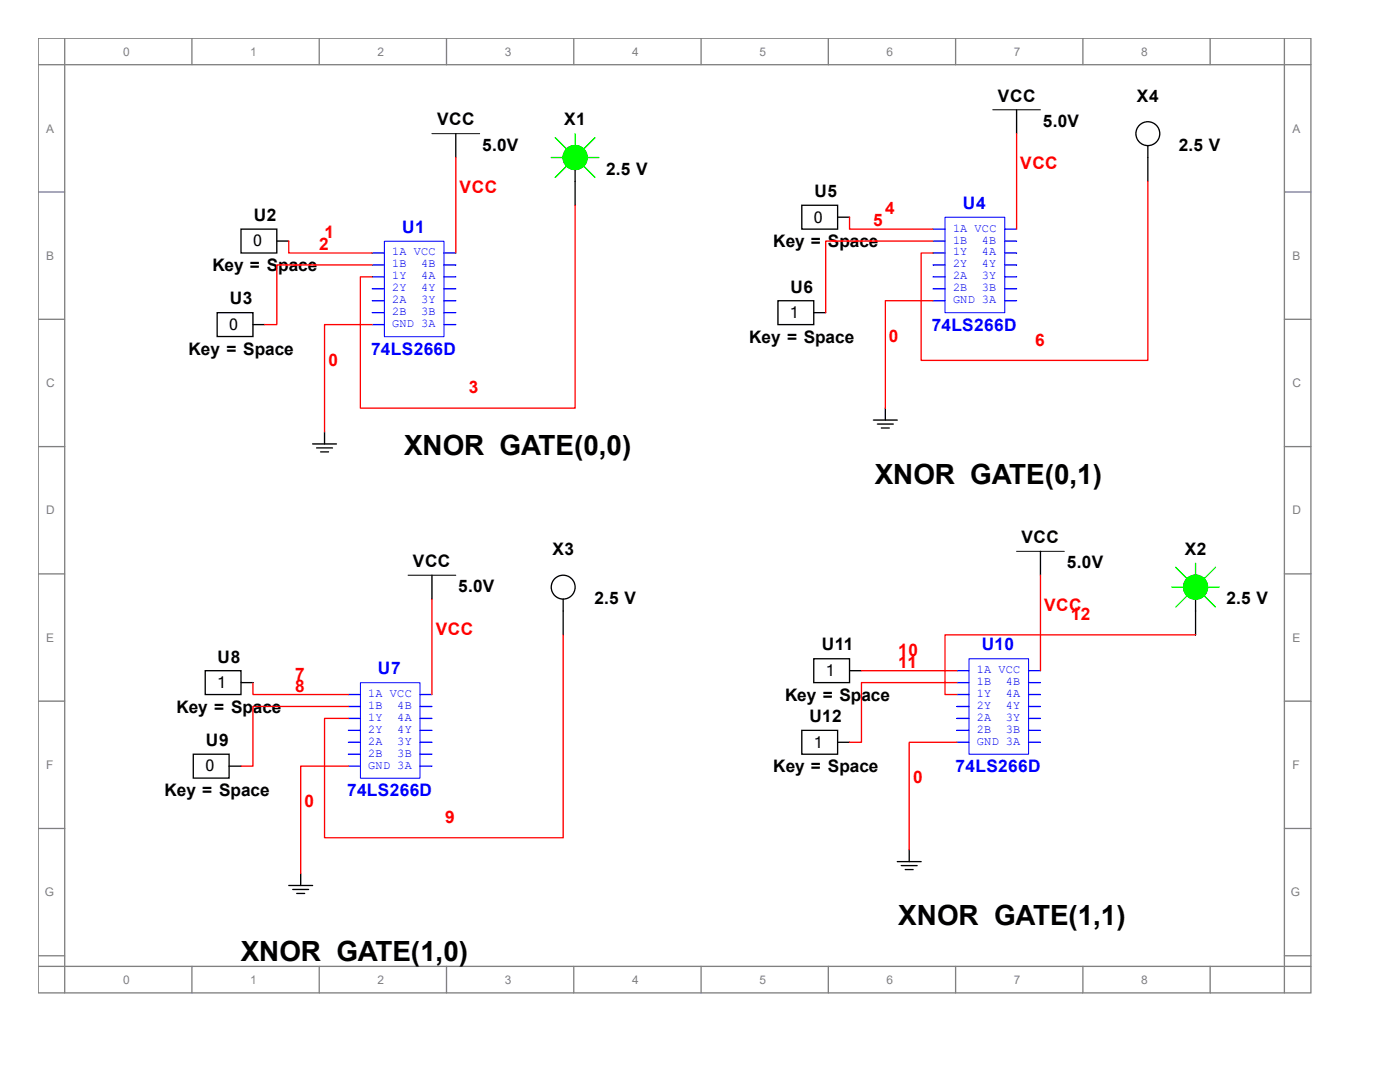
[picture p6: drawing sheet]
<svg xmlns="http://www.w3.org/2000/svg" width="279mm" height="216mm" viewBox="0 0 279 216" stroke-linecap="round" stroke-linejoin="round" font-family="sans-serif">
<g fill="none" stroke="#808080" stroke-width=".26">
<path d="M7.6 7.6h254v190.5h-254zM7.6 12.9h254M12.9 7.6v190.5M38.3 7.6v5.3M63.7 7.6v5.3M89.1 7.6v5.3M114.5 7.6v5.3M139.9 7.6v5.3M165.3 7.6v5.3M190.7 7.6v5.3M216.1 7.6v5.3M241.5 7.6v5.3"/>
<path d="M256.3 7.6v190.5M7.6 38.3h5.3M256.3 38.3h5.3M7.6 63.7h5.3M256.3 63.7h5.3M7.6 89.1h5.3M256.3 89.1h5.3M7.6 114.5h5.3M256.3 114.5h5.3M7.6 139.9h5.3M256.3 139.9h5.3M7.6 165.3h5.3"/>
<path d="M256.3 165.3h5.3M7.6 190.7h5.3M7.6 192.8h254M38.3 192.8v5.3M63.7 192.8v5.3M89.1 192.8v5.3M114.5 192.8v5.3M139.9 192.8v5.3M165.3 192.8v5.3M190.7 192.8v5.3M216.1 192.8v5.3M241.5 192.8v5.3"/>
<path d="M256.3 190.7h5.3"/>
</g>
<path d="M76.7 48.1h11.9v19.1h-11.9z" fill="none" stroke="#00f" stroke-width=".2"/>
<path d="M74.3 50.5h2.4" fill="none" stroke="#00f" stroke-width=".26"/>
<path d="M74.3 52.9h2.4" fill="none" stroke="#00f" stroke-width=".26"/>
<path d="M74.3 55.2h2.4" fill="none" stroke="#00f" stroke-width=".26"/>
<path d="M74.3 60h2.4" fill="none" stroke="#00f" stroke-width=".26"/>
<path d="M74.3 62.4h2.4" fill="none" stroke="#00f" stroke-width=".26"/>
<path d="M74.3 57.6h2.4" fill="none" stroke="#00f" stroke-width=".26"/>
<path d="M74.3 64.8h2.4" fill="none" stroke="#00f" stroke-width=".26"/>
<path d="M88.6 60h2.4" fill="none" stroke="#00f" stroke-width=".26"/>
<path d="M88.6 64.8h2.4" fill="none" stroke="#00f" stroke-width=".26"/>
<path d="M88.6 62.4h2.4" fill="none" stroke="#00f" stroke-width=".26"/>
<path d="M88.6 57.6h2.4" fill="none" stroke="#00f" stroke-width=".26"/>
<path d="M88.6 55.2h2.4" fill="none" stroke="#00f" stroke-width=".26"/>
<path d="M88.6 52.9h2.4" fill="none" stroke="#00f" stroke-width=".26"/>
<path d="M88.6 50.5h2.4" fill="none" stroke="#00f" stroke-width=".26"/>
<g fill="none" stroke="#000" stroke-width=".26">
<path d="M91 26.7v4.7M202.9 21.9v4.8M48.1 45.7h7.1v4.8h-7.1zM55.2 48.1h2.4M43.3 62.4h7.2v4.8h-7.2zM50.5 64.8h2.4M62.4 88.6h4.8M63.2 89.4h3.2M64 90.2h1.6M64.8 86.2v2.4M174.3 83.8h4.8M175.1 84.6h3.2"/>
<path d="M175.9 85.4h1.6M176.7 81.4v2.4M86.2 114.8v4.7M207.6 110v4.8M57.6 176.7h4.8M58.4 177.5h3.2M59.2 178.3h1.6M60 174.3v2.4M179.1 171.9h4.7M179.9 172.7h3.1M180.7 173.5h1.5M181.5 169.5v2.4"/>
</g>
<path d="M86.2 26.7h9.5M198.1 21.9h9.5M81.4 114.8h9.6M202.9 110h9.5" fill="none" stroke="#000" stroke-width=".2"/>
<path d="M188.6 43.3h11.9v19.1h-11.9z" fill="none" stroke="#00f" stroke-width=".2"/>
<path d="M186.2 45.7h2.4" fill="none" stroke="#00f" stroke-width=".26"/>
<path d="M186.2 48.1h2.4" fill="none" stroke="#00f" stroke-width=".26"/>
<path d="M186.2 50.5h2.4" fill="none" stroke="#00f" stroke-width=".26"/>
<path d="M186.2 55.2h2.4" fill="none" stroke="#00f" stroke-width=".26"/>
<path d="M186.2 57.6h2.4" fill="none" stroke="#00f" stroke-width=".26"/>
<path d="M186.2 52.9h2.4" fill="none" stroke="#00f" stroke-width=".26"/>
<path d="M186.2 60h2.4" fill="none" stroke="#00f" stroke-width=".26"/>
<path d="M200.5 55.2h2.4" fill="none" stroke="#00f" stroke-width=".26"/>
<path d="M200.5 60h2.4" fill="none" stroke="#00f" stroke-width=".26"/>
<path d="M200.5 57.6h2.4" fill="none" stroke="#00f" stroke-width=".26"/>
<path d="M200.5 52.9h2.4" fill="none" stroke="#00f" stroke-width=".26"/>
<path d="M200.5 50.5h2.4" fill="none" stroke="#00f" stroke-width=".26"/>
<path d="M200.5 48.1h2.4" fill="none" stroke="#00f" stroke-width=".26"/>
<path d="M200.5 45.7h2.4" fill="none" stroke="#00f" stroke-width=".26"/>
<path d="M160 41h7.2v4.7h-7.2zM167.2 43.3h2.3M155.3 60h7.1v4.8h-7.1zM162.4 62.4h2.4" fill="none" stroke="#000" stroke-width=".26"/>
<path d="M71.9 136.2h11.9v19.1h-11.9z" fill="none" stroke="#00f" stroke-width=".2"/>
<path d="M69.5 138.6h2.4" fill="none" stroke="#00f" stroke-width=".26"/>
<path d="M69.5 141h2.4" fill="none" stroke="#00f" stroke-width=".26"/>
<path d="M69.5 143.4h2.4" fill="none" stroke="#00f" stroke-width=".26"/>
<path d="M69.5 148.1h2.4" fill="none" stroke="#00f" stroke-width=".26"/>
<path d="M69.5 150.5h2.4" fill="none" stroke="#00f" stroke-width=".26"/>
<path d="M69.5 145.7h2.4" fill="none" stroke="#00f" stroke-width=".26"/>
<path d="M69.5 152.9h2.4" fill="none" stroke="#00f" stroke-width=".26"/>
<path d="M83.8 148.1h2.4" fill="none" stroke="#00f" stroke-width=".26"/>
<path d="M83.8 152.9h2.4" fill="none" stroke="#00f" stroke-width=".26"/>
<path d="M83.8 150.5h2.4" fill="none" stroke="#00f" stroke-width=".26"/>
<path d="M83.8 145.7h2.4" fill="none" stroke="#00f" stroke-width=".26"/>
<path d="M83.8 143.4h2.4" fill="none" stroke="#00f" stroke-width=".26"/>
<path d="M83.8 141h2.4" fill="none" stroke="#00f" stroke-width=".26"/>
<path d="M83.8 138.6h2.4" fill="none" stroke="#00f" stroke-width=".26"/>
<path d="M41 133.8h7.1v4.8h-7.1zM48.1 136.2h2.4M38.6 150.5h7.1v4.8h-7.1zM45.7 152.9h2.4" fill="none" stroke="#000" stroke-width=".26"/>
<path d="M193.4 131.4h11.9v19.1h-11.9z" fill="none" stroke="#00f" stroke-width=".2"/>
<path d="M191 133.8h2.4" fill="none" stroke="#00f" stroke-width=".26"/>
<path d="M191 136.2h2.4" fill="none" stroke="#00f" stroke-width=".26"/>
<path d="M191 138.6h2.4" fill="none" stroke="#00f" stroke-width=".26"/>
<path d="M191 143.4h2.4" fill="none" stroke="#00f" stroke-width=".26"/>
<path d="M191 145.7h2.4" fill="none" stroke="#00f" stroke-width=".26"/>
<path d="M191 141h2.4" fill="none" stroke="#00f" stroke-width=".26"/>
<path d="M191 148.1h2.4" fill="none" stroke="#00f" stroke-width=".26"/>
<path d="M205.3 143.4h2.3" fill="none" stroke="#00f" stroke-width=".26"/>
<path d="M205.3 148.1h2.3" fill="none" stroke="#00f" stroke-width=".26"/>
<path d="M205.3 145.7h2.3" fill="none" stroke="#00f" stroke-width=".26"/>
<path d="M205.3 141h2.3" fill="none" stroke="#00f" stroke-width=".26"/>
<path d="M205.3 138.6h2.3" fill="none" stroke="#00f" stroke-width=".26"/>
<path d="M205.3 136.2h2.3" fill="none" stroke="#00f" stroke-width=".26"/>
<path d="M205.3 133.8h2.3" fill="none" stroke="#00f" stroke-width=".26"/>
<g fill="none" stroke="#000" stroke-width=".26">
<path d="M114.8 33.8v7.2M229.1 29.1v7.1M112.4 119.5v7.2M238.6 119.5v7.2M162.4 131.4h7.1v4.8h-7.1zM169.5 133.8h2.4M160 145.7h7.2v4.8h-7.2zM167.2 148.1h2.3"/>
<circle cx="114.8" cy="31.4" r="2.38"/>
<circle cx="229.1" cy="26.7" r="2.38"/>
<circle cx="112.4" cy="117.2" r="2.38"/>
<circle cx="238.6" cy="117.2" r="2.38"/>
</g>
<g fill="none" stroke="#f00" stroke-width=".26">
<path d="M91 31.4v19.1M202.9 26.7v19M229.1 36.2v35.7h-45.3v-21.4h2.4M57.6 48.1v2.4h16.7M74.3 52.9h-19.1v11.9h-2.3M114.8 41v40.4h-42.9v-26.2h2.4M169.5 43.3v2.4h16.7M186.2 48.1h-21.4v14.3M74.3 64.8h-9.5v21.4M186.2 60h-9.5v21.4M86.2 119.5v19.1M207.6 114.8v19"/>
<path d="M50.5 136.2v2.4h19M112.4 126.7v40.5h-47.6v-23.8h4.7M171.9 133.8h19.1M191 136.2h-19.1v11.9h-2.4M238.6 126.7h-50v11.9h2.4M69.5 141h-19v11.9h-2.4M69.5 152.9h-9.5v21.4M191 148.1h-9.5v21.4"/>
</g>
<g fill="none" stroke="#0f0" stroke-width=".26">
<path d="M110 31.4h2.4M110.8 27.5l2.4 2.3M113.2 33l-2.4 2.4M114.8 26.7v2.4M116.4 33l2.3 2.4M117.2 31.4h2.3M118.7 27.5l-2.3 2.3M233.8 117.2h2.4M234.6 113.2l2.4 2.4M237 118.7l-2.4 2.4M238.6 112.4v2.4M240.2 118.7l2.4 2.4"/>
<path d="M241 117.2h2.4M242.6 113.2l-2.4 2.4"/>
</g>
<g fill="#0f0" stroke="#0f0" stroke-width=".26">
<circle cx="238.6" cy="117.2" r="2.38"/>
<circle cx="114.8" cy="31.4" r="2.38"/>
</g>
<g font-size="5.6">
<text x="80.6" y="90.7">XNOR GATE(0,0)</text>
<text x="174.6" y="96.5">XNOR GATE(0,1)</text>
<text x="179.3" y="184.6">XNOR GATE(1,1)</text>
<text x="48" y="191.8">XNOR GATE(1,0)</text>
</g>
<g font-size="3.4">
<text x="199.1" y="20.3">VCC</text>
<text x="226.9" y="20.3">X4</text>
<text x="87.2" y="25">VCC</text>
<text x="112.6" y="25">X1</text>
<text x="208.1" y="25.3">5.0V</text>
<text x="96.2" y="30.1">5.0V</text>
<text x="121" y="34.8">2.5 V</text>
<text x="235.3" y="30.1">2.5 V</text>
<text x="162.6" y="39.3">U5</text>
<text x="50.6" y="44.1">U2</text>
<text x="154.3" y="49.4">Key = Space</text>
<text x="42.4" y="54.1">Key = Space</text>
<text x="157.7" y="58.4">U6</text>
<text x="45.8" y="60.7">U3</text>
<text x="37.6" y="70.8">Key = Space</text>
<text x="149.5" y="68.4">Key = Space</text>
<text x="82.4" y="113.2">VCC</text>
<text x="110.2" y="110.7">X3</text>
<text x="203.9" y="108.4">VCC</text>
<text x="212.9" y="113.4">5.0V</text>
<text x="236.4" y="110.7">X2</text>
<text x="91.4" y="118.2">5.0V</text>
<text x="118.6" y="120.6">2.5 V</text>
<text x="244.8" y="120.6">2.5 V</text>
<text x="164" y="129.8">U11</text>
<text x="43.4" y="132.2">U8</text>
<text x="35.2" y="142.2">Key = Space</text>
<text x="156.7" y="139.9">Key = Space</text>
<text x="41.1" y="148.8">U9</text>
<text x="161.5" y="144.1">U12</text>
<text x="154.3" y="154.1">Key = Space</text>
<text x="32.9" y="158.9">Key = Space</text>
</g>
<g font-size="3.4" fill="#f00">
<text x="203.6" y="33.8">VCC</text>
<text x="91.7" y="38.5">VCC</text>
<text x="64.8" y="47.5">1</text>
<text x="174.2" y="45.1">5</text>
<text x="176.7" y="42.8">4</text>
<text x="63.7" y="49.9">2</text>
<text x="177.4" y="68.2">0</text>
<text x="206.6" y="69">6</text>
<text x="65.5" y="72.9">0</text>
<text x="93.6" y="78.5">3</text>
<text x="208.4" y="121.9">VCC</text>
<text x="213.7" y="123.7">12</text>
<text x="87" y="126.6">VCC</text>
<text x="179.3" y="130.9">10</text>
<text x="58.9" y="135.6">7</text>
<text x="179.3" y="133.3">11</text>
<text x="58.9" y="138">8</text>
<text x="60.7" y="161">0</text>
<text x="182.2" y="156.3">0</text>
<text x="88.8" y="164.2">9</text>
</g>
<g font-size="3.4" fill="#00f">
<text x="192.2" y="41.7">U4</text>
<text x="80.3" y="46.5">U1</text>
<text x="74" y="70.8">74LS266D</text>
<text x="186" y="66">74LS266D</text>
<text x="195.9" y="129.8">U10</text>
<text x="75.4" y="134.6">U7</text>
<text x="190.7" y="154.1">74LS266D</text>
<text x="69.3" y="158.9">74LS266D</text>
</g>
<g font-size="3.2">
<text x="162.4" y="44.4">0</text>
<text x="50.5" y="49.1">0</text>
<text x="45.7" y="65.8">0</text>
<text x="157.6" y="63.5">1</text>
<text x="43.3" y="137.3">1</text>
<text x="164.8" y="134.9">1</text>
<text x="162.4" y="149.2">1</text>
<text x="41" y="153.9">0</text>
</g>
<g font-size="2.4" fill="#808080">
<text x="24.6" y="11.1">0</text>
<text x="50" y="11.1">1</text>
<text x="75.4" y="11.1">2</text>
<text x="100.8" y="11.1">3</text>
<text x="126.2" y="11.1">4</text>
<text x="151.6" y="11.1">5</text>
<text x="177" y="11.1">6</text>
<text x="202.4" y="11.1">7</text>
<text x="227.8" y="11.1">8</text>
<text x="9.2" y="26.5">A</text>
<text x="257.9" y="26.5">A</text>
<text x="9.2" y="51.9">B</text>
<text x="257.9" y="51.9">B</text>
<text x="9.2" y="77.3">C</text>
<text x="257.9" y="77.3">C</text>
<text x="9.2" y="102.7">D</text>
<text x="257.9" y="102.7">D</text>
<text x="9.2" y="128.1">E</text>
<text x="257.9" y="128.1">E</text>
<text x="9.2" y="153.5">F</text>
<text x="257.9" y="153.5">F</text>
<text x="8.9" y="178.9">G</text>
<text x="257.6" y="178.9">G</text>
<text x="24.6" y="196.3">0</text>
<text x="50" y="196.3">1</text>
<text x="75.4" y="196.3">2</text>
<text x="100.8" y="196.3">3</text>
<text x="126.2" y="196.3">4</text>
<text x="151.6" y="196.3">5</text>
<text x="177" y="196.3">6</text>
<text x="202.4" y="196.3">7</text>
<text x="227.8" y="196.3">8</text>
</g>
<g font-size="2.4" fill="#00f">
<text x="190.2" y="46.2">1A VCC</text>
<text x="78.3" y="51">1A VCC</text>
<text x="78.3" y="53.3">1B</text>
<text x="84" y="53.3">4B</text>
<text x="190.2" y="48.6">1B</text>
<text x="190.2" y="51">1Y</text>
<text x="190.2" y="53.3">2Y</text>
<text x="196" y="53.3">4Y</text>
<text x="196" y="51">4A</text>
<text x="196" y="48.6">4B</text>
<text x="78.3" y="55.8">1Y</text>
<text x="78.3" y="58.1">2Y</text>
<text x="84" y="58.1">4Y</text>
<text x="84" y="55.8">4A</text>
<text x="190.2" y="55.8">2A</text>
<text x="190.2" y="58.1">2B</text>
<text x="196" y="55.8">3Y</text>
<text x="196" y="58.1">3B</text>
<text x="78.3" y="60.5">2A</text>
<text x="78.3" y="62.9">2B</text>
<text x="78.3" y="65.3">GND 3A</text>
<text x="84" y="60.5">3Y</text>
<text x="84" y="62.9">3B</text>
<text x="190.2" y="60.5">GND 3A</text>
<text x="194.9" y="134.3">1A VCC</text>
<text x="194.9" y="136.7">1B</text>
<text x="200.7" y="136.7">4B</text>
<text x="73.5" y="139.1">1A VCC</text>
<text x="73.5" y="141.5">1B</text>
<text x="73.5" y="143.8">1Y</text>
<text x="79.3" y="143.8">4A</text>
<text x="79.3" y="141.5">4B</text>
<text x="194.9" y="139.1">1Y</text>
<text x="194.9" y="143.8">2A</text>
<text x="194.9" y="141.5">2Y</text>
<text x="200.7" y="143.8">3Y</text>
<text x="200.7" y="141.5">4Y</text>
<text x="200.7" y="139.1">4A</text>
<text x="73.5" y="148.6">2A</text>
<text x="73.5" y="146.2">2Y</text>
<text x="79.3" y="148.6">3Y</text>
<text x="79.3" y="146.2">4Y</text>
<text x="194.9" y="146.2">2B</text>
<text x="194.9" y="148.6">GND 3A</text>
<text x="200.7" y="146.2">3B</text>
<text x="73.5" y="151">2B</text>
<text x="73.5" y="153.4">GND 3A</text>
<text x="79.3" y="151">3B</text>
</g>
</svg>
